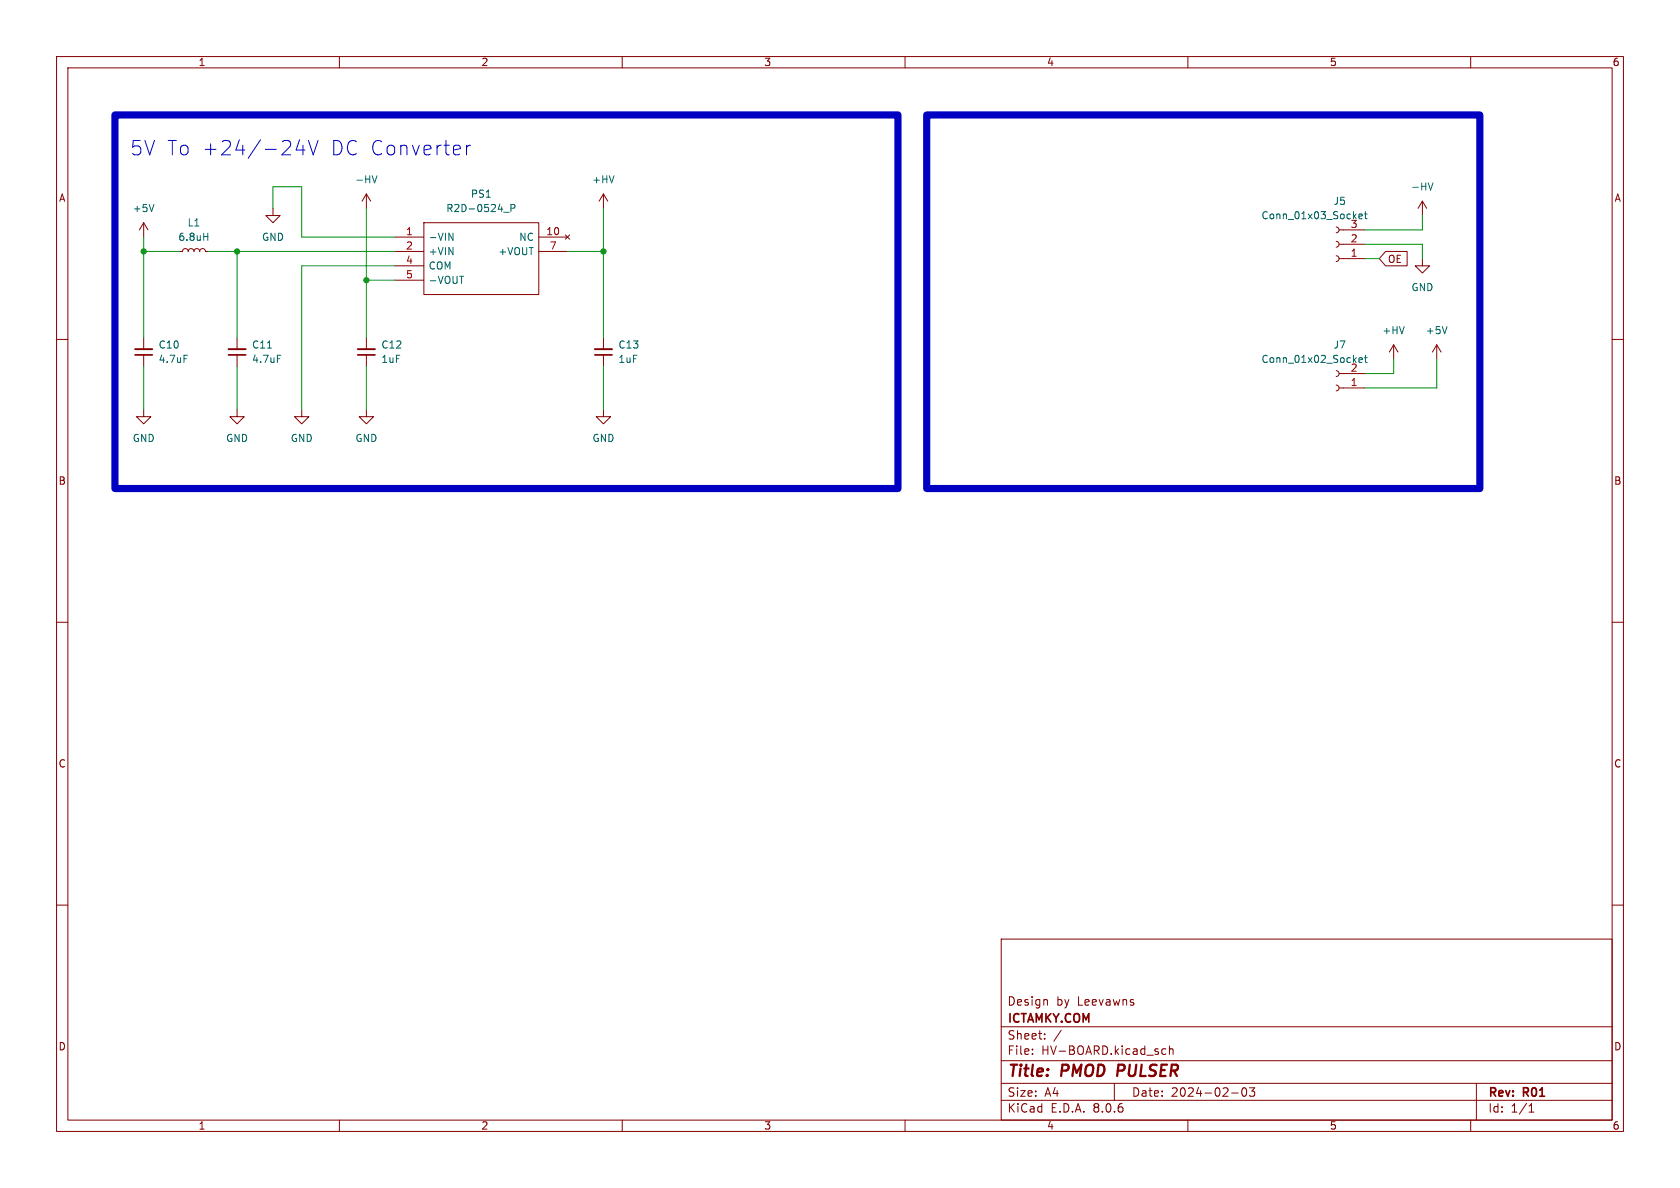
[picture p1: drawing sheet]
<svg xmlns="http://www.w3.org/2000/svg" width="297mm" height="210mm" viewBox="0 0 297 210" stroke-linecap="round" stroke-linejoin="round" font-family="sans-serif">
<g fill="none" stroke="#840000" stroke-width=".18">
<path d="M10 10h277v190h-277zM12 12h273v186h-273zM60 10v2M110 10v2M160 10v2M210 10v2M260 10v2M25.4 39.4l-.8 1.2M25.4 39.4v2.5M25.4 39.4l.8 1.2M48.3 36.8v1.3h1.2l-1.2 1.3-1.3-1.3h1.3M64.8 34.3v2.5"/>
<path d="M64.8 34.3l-.8 1.3M64.8 34.3l.7 1.3M74.9 39.4h20.3v12.7h-20.3zM106.7 34.3l-.8 1.3M106.7 34.3v2.5M106.7 34.3l.7 1.3M251.5 35.6l.7 1.2M251.5 35.6v2.5M251.5 35.6l-.8 1.2M10 60h2M25.4 59.7v2M31.7 44.5h.6l.1-.4 .4-.2 .3 .2 .2 .4 .1-.4 .4-.2 .3 .2 .2 .4 .1-.4 .4-.2 .4 .2 .1 .4 .2-.4 .3-.2 .4 .2 .1 .4h.5"/>
<path d="M41.9 59.7v2M64.8 59.7v2M69.8 44.5h5.1M69.8 41.9h5.1M69.8 47h5.1M69.8 49.5h5.1M95.2 44.5h5.1M95.2 41.9h5.1M99.9 41.5l.8 .8M100.7 41.5l-.8 .8M106.7 59.7v2M236.2 40.1l.4 .2 .1 .3-.1 .4-.4 .1"/>
<path d="M236.2 42.7l.4 .1 .1 .4-.1 .3-.4 .2M236.2 45.2l.4 .2 .1 .3-.1 .4-.4 .1M236.7 40.6h4.6M236.7 43.2h4.6M236.7 45.7h4.6M245 44.4h3.8v2.6h-3.8l-1.2-1.3zM251.5 45.7v1.3h-1.3l1.3 1.3 1.2-1.3h-1.2M285 60h2M25.4 72.4v1.3h1.3l-1.3 1.2-1.3-1.2h1.3M25.4 62.7v2.1M41.9 72.4v1.3h1.3l-1.3 1.2-1.3-1.2h1.3M41.9 62.7v2.1"/>
<path d="M53.3 72.4v1.3h1.3l-1.3 1.2-1.2-1.2h1.2M64.8 72.4v1.3h1.2l-1.2 1.2-1.3-1.2h1.3M64.8 62.7v2.1M106.7 72.4v1.3h1.2l-1.2 1.2-1.3-1.2h1.3M106.7 62.7v2.1M236.2 65.5l.4 .2 .1 .3-.1 .4-.4 .1M236.2 68.1l.4 .1 .1 .4-.1 .3-.4 .2M236.7 66h4.6M236.7 68.6h4.6M246.4 61l.7 1.2M246.4 61v2.5M246.4 61l-.8 1.2"/>
<path d="M254 61l.8 1.2M254 61v2.5M254 61l-.8 1.2M10 110h2M285 110h2M10 160h2M285 160h2M177 166h108v32h-108zM185 176.7l.2 .2v.8M60 198v2M110 198v2M160 198v2"/>
<path d="M177 194.5h108M177 191.5h108M177 187.5h108M177 181.5h108M182.5 186.3v.1M182.5 185.5v.1M184.7 183.6v.1M184.7 182.8v.1M187.6 182.1l-1.3 2M197 191.5v3M205.5 186.3h.6M205.5 185.5h.6"/>
<path d="M206.7 185.5l.3-.1 .3 .1 .1 .9M206.7 184.9v1.5M210 198v2M217.7 193.2h1.2M219.7 192.4l.2-.1a.81 .81 0 0 1 .6 .6 .81 .81 0 0 1-.3 .8l-.2 .1a.81 .81 0 0 1-.3-1.4zM220.9 192.3h.9l-.5 .6 .4 .1v.7l-.2 .1h-.4l-.2-.1M260 198v2M261 191.5v6.5M270.3 196.6h.9M270.3 195.5l.4-.4v1.5"/>
</g>
<path d="M197.7 188.2l-.2 2" fill="none" stroke="#840000" stroke-width=".4"/>
<g fill="none" stroke="#006464" stroke-width=".18">
<path d="M27.2 36.1l-.4 1.3M66.6 31.1l-.4 1.2M89.1 37.5h.9M90.3 36.8l.6-.1 .1-.1v-.3l-.7-.2v1.3M240.2 38.3l.6-.2v-.2l-.4-.1-.2 .2 .1 .6h.5M241.2 37.8h.5M241.4 37.4v1.1l.3 .2M253.3 32.3l-.4 1.3M36 41.8h.7M36.7 41.2v1.3M79.4 41.2l.7 1.3v-1.3M81.2 48.8h.8"/>
<path d="M255.8 57.7l-.4 1.3M32.5 62.8h.6M47.3 61.5h.7M49 62.8h.6M240.2 63.7l.6-.2v-.2l-.4-.1-.2 .2 .1 .6h.5M241.2 63.2h.5M241.4 62.8v1.1l.3 .2"/>
</g>
<path d="M23.9 61.7h3M40.4 61.7h3M63.2 61.7h3.1M105.2 61.7h3" fill="none" stroke="#840000" stroke-width=".33"/>
<path d="M23.9 62.7h3M40.4 62.7h3M63.2 62.7h3.1M105.2 62.7h3" fill="none" stroke="#840000" stroke-width=".3"/>
<path d="M50.9 24.8a.69 .69 0 0 1 .4 1.1l-1.5 1.5h1.6M53 24.7l-.6 1.8h1.5M53.6 25.7v1.7M54.5 24.8l.9 2.6 .8-2.6M82.5 25.7v1.7M83.2 25.7a.65 .65 0 0 0-.7 .5" fill="none" stroke="#0000c2" stroke-width=".18"/>
<path d="M20.3 20.3h138.4v66.1h-138.4zM163.8 20.3h97.8v66.1h-97.8z" fill="none" stroke="#0000c2" stroke-width="1.3"/>
<g fill="none" stroke="#009600" stroke-width=".18">
<path d="M48.3 36.8v-3.8h5v8.9h16.5M64.8 36.8v22.9M106.7 36.8v22.9M251.5 38.1v2.5h-10.2M25.4 41.9v17.8M25.4 44.5h6.3M36.8 44.5h33M41.9 44.5v15.2M64.8 49.5h5M69.8 47h-16.5v25.4M100.3 44.5h6.4M241.3 45.7h2.5"/>
<path d="M241.3 43.2h10.2v2.5M25.4 64.8v7.6M41.9 64.8v7.6M64.8 64.8v7.6M106.7 64.8v7.6M246.4 63.5v2.5h-5.1M254 63.5v5.1h-12.7"/>
</g>
<g fill="#009600" stroke="#009600" stroke-width=".18">
<circle cx="25.4" cy="44.5" r=".46"/>
<circle cx="64.8" cy="49.5" r=".46"/>
<circle cx="41.9" cy="44.5" r=".46"/>
<circle cx="106.7" cy="44.5" r=".46"/>
</g>
<g font-size="3.5" fill="#0000c2">
<text x="22.9" y="27.7">5V To +24/-24V</text>
<text x="58.1" y="27.7">DC Converter</text>
</g>
<g font-size="2.8" fill="#840000">
<text x="178" y="190.9">Title:</text>
<text x="187.7" y="190.9">PMOD</text>
<text x="198.4" y="190.9">PULSER</text>
</g>
<g font-size="2.1" fill="#840000">
<text x="178" y="178">Design</text>
<text x="186.7" y="178">by</text>
<text x="190.5" y="178">Leevawns</text>
<text x="178" y="184">Sheet:</text>
<text x="178" y="181.2">ICTAMKY.COM</text>
<text x="178" y="186.7">File:</text>
<text x="184.1" y="186.7">HV-BOARD.kicad_sch</text>
<text x="178" y="196.9">KiCad</text>
<text x="178" y="194.1">Size:</text>
<text x="184.7" y="194.1">A4</text>
<text x="185.7" y="196.9">E.D.A.</text>
<text x="193.3" y="196.9">8.0.6</text>
<text x="200" y="194.1">Date:</text>
<text x="207" y="194.1">2024-02-03</text>
<text x="263" y="194.3">Rev:</text>
<text x="263" y="196.9">Id:</text>
<text x="267.1" y="196.9">1/1</text>
<text x="269.4" y="194.3">R01</text>
</g>
<g font-size="1.8" fill="#840000">
<text x="35" y="11.9">1</text>
<text x="85" y="11.9">2</text>
<text x="135" y="11.9">3</text>
<text x="185" y="11.9">4</text>
<text x="235" y="11.9">5</text>
<text x="285" y="11.9">6</text>
<text x="10.3" y="35.9">A</text>
<text x="285.3" y="35.9">A</text>
<text x="245.3" y="46.7">OE</text>
<text x="10.3" y="85.9">B</text>
<text x="285.3" y="85.9">B</text>
<text x="10.3" y="135.9">C</text>
<text x="285.3" y="135.9">C</text>
<text x="10.3" y="185.9">D</text>
<text x="285.3" y="185.9">D</text>
<text x="35" y="199.9">1</text>
<text x="85" y="199.9">2</text>
<text x="135" y="199.9">3</text>
<text x="185" y="199.9">4</text>
<text x="235" y="199.9">5</text>
<text x="285" y="199.9">6</text>
</g>
<g font-size="1.8" fill="#006464">
<text x="62.7" y="32.6">-HV</text>
<text x="83.1" y="35.2">PS1</text>
<text x="104.6" y="32.6">+HV</text>
<text x="249.4" y="33.9">-HV</text>
<text x="23.4" y="37.7">+5V</text>
<text x="33.1" y="40.2">L1</text>
<text x="78.8" y="37.7">R2D-0524_P</text>
<text x="222.9" y="39">Conn_01x03_Socket</text>
<text x="235.7" y="36.4">J5</text>
<text x="238.7" y="40.4">3</text>
<text x="31.4" y="42.8">6.8uH</text>
<text x="46.2" y="42.8">GND</text>
<text x="75.7" y="42.8">-VIN</text>
<text x="75.7" y="45.3">+VIN</text>
<text x="75.7" y="47.9">COM</text>
<text x="88" y="45.3">+VOUT</text>
<text x="91.7" y="42.8">NC</text>
<text x="75.7" y="50.4">-VOUT</text>
<text x="249.4" y="51.7">GND</text>
<text x="244.3" y="59.3">+HV</text>
<text x="252" y="59.3">+5V</text>
<text x="27.9" y="61.8">C10</text>
<text x="27.9" y="64.4">4.7uF</text>
<text x="44.5" y="61.8">C11</text>
<text x="44.5" y="64.4">4.7uF</text>
<text x="67.3" y="64.4">1uF</text>
<text x="67.3" y="61.8">C12</text>
<text x="109.2" y="64.4">1uF</text>
<text x="109.2" y="61.8">C13</text>
<text x="222.9" y="64.4">Conn_01x02_Socket</text>
<text x="235.7" y="61.8">J7</text>
<text x="238.7" y="65.8">2</text>
<text x="23.4" y="78.3">GND</text>
<text x="39.9" y="78.3">GND</text>
<text x="51.3" y="78.3">GND</text>
<text x="62.7" y="78.3">GND</text>
<text x="104.6" y="78.3">GND</text>
</g>
<g font-size="1.8" fill="#a90000">
<text x="71.7" y="41.7">1</text>
<text x="96.5" y="41.7">10</text>
<text x="71.7" y="44.2">2</text>
<text x="71.7" y="46.7">4</text>
<text x="97.1" y="44.2">7</text>
<text x="238.7" y="45.5">1</text>
<text x="238.7" y="42.9">2</text>
<text x="71.7" y="49.3">5</text>
<text x="238.7" y="68.3">1</text>
</g>
</svg>
